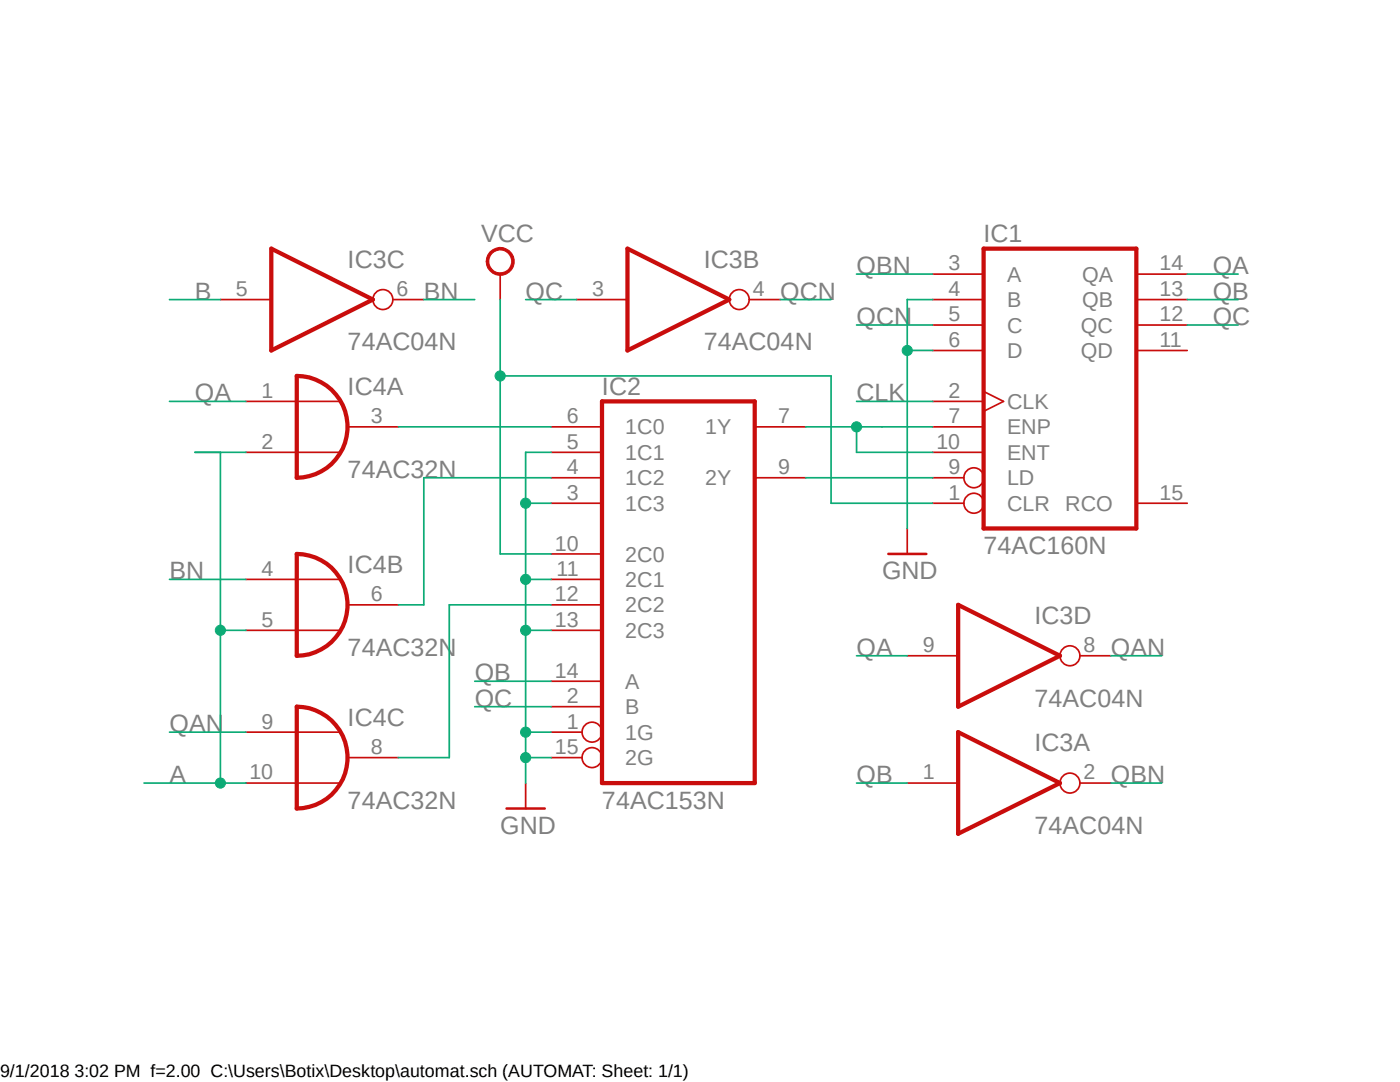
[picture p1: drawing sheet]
<?xml version="1.0" encoding="utf-8"?>
<!DOCTYPE eagle SYSTEM "eagle.dtd">
<eagle version="9.1.0">
<drawing>
<settings>
<setting alwaysvectorfont="no"/>
<setting verticaltext="up"/>
</settings>
<grid distance="0.1" unitdist="inch" unit="inch" style="lines" multiple="1" display="no" altdistance="0.01" altunitdist="inch" altunit="inch"/>
<schematic xreflabel="%F%N/%S.%C%R" xrefpart="/%S.%C%R">
<libraries>
<library name="74xx-eu">
<symbols>
<symbol name="74160">
<wire x1="-7.62" y1="-15.24" x2="7.62" y2="-15.24" width="0.4064" layer="94"/>
<wire x1="7.62" y1="-15.24" x2="7.62" y2="12.7" width="0.4064" layer="94"/>
<wire x1="7.62" y1="12.7" x2="-7.62" y2="12.7" width="0.4064" layer="94"/>
<wire x1="-7.62" y1="12.7" x2="-7.62" y2="-15.24" width="0.4064" layer="94"/>
<text x="-7.62" y="13.335" size="1.778" layer="95">&gt;NAME</text>
<text x="-7.62" y="-17.78" size="1.778" layer="96">&gt;VALUE</text>
<pin name="CLR" x="-12.7" y="-12.7" length="middle" direction="in" function="dot"/>
<pin name="CLK" x="-12.7" y="-2.54" length="middle" direction="in" function="clk"/>
<pin name="A" x="-12.7" y="10.16" length="middle" direction="in"/>
<pin name="B" x="-12.7" y="7.62" length="middle" direction="in"/>
<pin name="C" x="-12.7" y="5.08" length="middle" direction="in"/>
<pin name="D" x="-12.7" y="2.54" length="middle" direction="in"/>
<pin name="ENP" x="-12.7" y="-5.08" length="middle" direction="in"/>
<pin name="LD" x="-12.7" y="-10.16" length="middle" direction="in" function="dot"/>
<pin name="ENT" x="-12.7" y="-7.62" length="middle" direction="in"/>
<pin name="QD" x="12.7" y="2.54" length="middle" direction="out" rot="R180"/>
<pin name="QC" x="12.7" y="5.08" length="middle" direction="out" rot="R180"/>
<pin name="QB" x="12.7" y="7.62" length="middle" direction="out" rot="R180"/>
<pin name="QA" x="12.7" y="10.16" length="middle" direction="out" rot="R180"/>
<pin name="RCO" x="12.7" y="-12.7" length="middle" direction="out" rot="R180"/>
</symbol>
<symbol name="PWRN">
<text x="-0.635" y="-0.635" size="1.778" layer="95">&gt;NAME</text>
<text x="1.905" y="-5.842" size="1.27" layer="95" rot="R90">GND</text>
<text x="1.905" y="2.54" size="1.27" layer="95" rot="R90">VCC</text>
<pin name="GND" x="0" y="-7.62" visible="pad" length="middle" direction="pwr" rot="R90"/>
<pin name="VCC" x="0" y="7.62" visible="pad" length="middle" direction="pwr" rot="R270"/>
</symbol>
<symbol name="74153">
<wire x1="-7.62" y1="-20.32" x2="7.62" y2="-20.32" width="0.4064" layer="94"/>
<wire x1="7.62" y1="-20.32" x2="7.62" y2="17.78" width="0.4064" layer="94"/>
<wire x1="7.62" y1="17.78" x2="-7.62" y2="17.78" width="0.4064" layer="94"/>
<wire x1="-7.62" y1="17.78" x2="-7.62" y2="-20.32" width="0.4064" layer="94"/>
<text x="-7.62" y="18.415" size="1.778" layer="95">&gt;NAME</text>
<text x="-7.62" y="-22.86" size="1.778" layer="96">&gt;VALUE</text>
<pin name="1G" x="-12.7" y="-15.24" length="middle" direction="in" function="dot"/>
<pin name="B" x="-12.7" y="-12.7" length="middle" direction="in"/>
<pin name="1C3" x="-12.7" y="7.62" length="middle" direction="in"/>
<pin name="1C2" x="-12.7" y="10.16" length="middle" direction="in"/>
<pin name="1C1" x="-12.7" y="12.7" length="middle" direction="in"/>
<pin name="1C0" x="-12.7" y="15.24" length="middle" direction="in"/>
<pin name="1Y" x="12.7" y="15.24" length="middle" direction="out" rot="R180"/>
<pin name="2Y" x="12.7" y="10.16" length="middle" direction="out" rot="R180"/>
<pin name="2C0" x="-12.7" y="2.54" length="middle" direction="in"/>
<pin name="2C1" x="-12.7" y="0" length="middle" direction="in"/>
<pin name="2C2" x="-12.7" y="-2.54" length="middle" direction="in"/>
<pin name="2C3" x="-12.7" y="-5.08" length="middle" direction="in"/>
<pin name="A" x="-12.7" y="-10.16" length="middle" direction="in"/>
<pin name="2G" x="-12.7" y="-17.78" length="middle" direction="in" function="dot"/>
</symbol>
<symbol name="7404">
<wire x1="-5.08" y1="5.08" x2="5.08" y2="0" width="0.4064" layer="94"/>
<wire x1="5.08" y1="0" x2="-5.08" y2="-5.08" width="0.4064" layer="94"/>
<wire x1="-5.08" y1="-5.08" x2="-5.08" y2="5.08" width="0.4064" layer="94"/>
<text x="2.54" y="3.175" size="1.778" layer="95">&gt;NAME</text>
<text x="2.54" y="-5.08" size="1.778" layer="96">&gt;VALUE</text>
<pin name="I" x="-10.16" y="0" visible="pad" length="middle" direction="in"/>
<pin name="O" x="10.16" y="0" visible="pad" length="middle" direction="out" function="dot" rot="R180"/>
</symbol>
<symbol name="7432">
<wire x1="-2.54" y1="5.08" x2="-2.54" y2="-5.08" width="0.4064" layer="94" curve="-180"/>
<wire x1="1.778" y1="2.54" x2="-2.54" y2="2.54" width="0.1524" layer="94"/>
<wire x1="1.778" y1="-2.54" x2="-2.54" y2="-2.54" width="0.1524" layer="94"/>
<wire x1="-2.54" y1="5.08" x2="-2.54" y2="-5.08" width="0.4064" layer="94"/>
<text x="2.54" y="3.175" size="1.778" layer="95">&gt;NAME</text>
<text x="2.54" y="-5.08" size="1.778" layer="96">&gt;VALUE</text>
<pin name="I0" x="-7.62" y="2.54" visible="pad" length="middle" direction="in" swaplevel="1"/>
<pin name="I1" x="-7.62" y="-2.54" visible="pad" length="middle" direction="in" swaplevel="1"/>
<pin name="O" x="7.62" y="0" visible="pad" length="middle" direction="out" rot="R180"/>
</symbol>
</symbols>
<devicesets>
<deviceset name="74*160" prefix="IC">
<gates>
<gate name="A" symbol="74160" x="20.32" y="0"/>
<gate name="P" symbol="PWRN" x="-5.08" y="0" addlevel="request"/>
</gates>
<devices>
<device name="N" package="DIL16">
<connects>
<connect gate="A" pin="A" pad="3"/>
<connect gate="A" pin="B" pad="4"/>
<connect gate="A" pin="C" pad="5"/>
<connect gate="A" pin="CLK" pad="2"/>
<connect gate="A" pin="CLR" pad="1"/>
<connect gate="A" pin="D" pad="6"/>
<connect gate="A" pin="ENP" pad="7"/>
<connect gate="A" pin="ENT" pad="10"/>
<connect gate="A" pin="LD" pad="9"/>
<connect gate="A" pin="QA" pad="14"/>
<connect gate="A" pin="QB" pad="13"/>
<connect gate="A" pin="QC" pad="12"/>
<connect gate="A" pin="QD" pad="11"/>
<connect gate="A" pin="RCO" pad="15"/>
<connect gate="P" pin="GND" pad="8"/>
<connect gate="P" pin="VCC" pad="16"/>
</connects>
<package3dinstances>
<package3dinstance package3d_urn="urn:adsk.eagle:package:2009/1"/>
</package3dinstances>
<technologies>
<technology name=""/>
<technology name="AC"/>
<technology name="ACT"/>
<technology name="HC"/>
<technology name="HCT"/>
</technologies>
</device>
<device name="D" package="SO16">
<connects>
<connect gate="A" pin="A" pad="3"/>
<connect gate="A" pin="B" pad="4"/>
<connect gate="A" pin="C" pad="5"/>
<connect gate="A" pin="CLK" pad="2"/>
<connect gate="A" pin="CLR" pad="1"/>
<connect gate="A" pin="D" pad="6"/>
<connect gate="A" pin="ENP" pad="7"/>
<connect gate="A" pin="ENT" pad="10"/>
<connect gate="A" pin="LD" pad="9"/>
<connect gate="A" pin="QA" pad="14"/>
<connect gate="A" pin="QB" pad="13"/>
<connect gate="A" pin="QC" pad="12"/>
<connect gate="A" pin="QD" pad="11"/>
<connect gate="A" pin="RCO" pad="15"/>
<connect gate="P" pin="GND" pad="8"/>
<connect gate="P" pin="VCC" pad="16"/>
</connects>
<package3dinstances>
<package3dinstance package3d_urn="urn:adsk.eagle:package:2010/1"/>
</package3dinstances>
<technologies>
<technology name="AC"/>
<technology name="ACT"/>
<technology name="HC"/>
</technologies>
</device>
</devices>
</deviceset>
<deviceset name="74*153" prefix="IC">
<gates>
<gate name="A" symbol="74153" x="20.32" y="0"/>
<gate name="P" symbol="PWRN" x="-5.08" y="0" addlevel="request"/>
</gates>
<devices>
<device name="N" package="DIL16">
<connects>
<connect gate="A" pin="1C0" pad="6"/>
<connect gate="A" pin="1C1" pad="5"/>
<connect gate="A" pin="1C2" pad="4"/>
<connect gate="A" pin="1C3" pad="3"/>
<connect gate="A" pin="1G" pad="1"/>
<connect gate="A" pin="1Y" pad="7"/>
<connect gate="A" pin="2C0" pad="10"/>
<connect gate="A" pin="2C1" pad="11"/>
<connect gate="A" pin="2C2" pad="12"/>
<connect gate="A" pin="2C3" pad="13"/>
<connect gate="A" pin="2G" pad="15"/>
<connect gate="A" pin="2Y" pad="9"/>
<connect gate="A" pin="A" pad="14"/>
<connect gate="A" pin="B" pad="2"/>
<connect gate="P" pin="GND" pad="8"/>
<connect gate="P" pin="VCC" pad="16"/>
</connects>
<package3dinstances>
<package3dinstance package3d_urn="urn:adsk.eagle:package:2009/1"/>
</package3dinstances>
<technologies>
<technology name="AC"/>
<technology name="ACT"/>
<technology name="HC"/>
<technology name="HCT"/>
<technology name="LS"/>
<technology name="S"/>
</technologies>
</device>
<device name="D" package="SO16">
<connects>
<connect gate="A" pin="1C0" pad="6"/>
<connect gate="A" pin="1C1" pad="5"/>
<connect gate="A" pin="1C2" pad="4"/>
<connect gate="A" pin="1C3" pad="3"/>
<connect gate="A" pin="1G" pad="1"/>
<connect gate="A" pin="1Y" pad="7"/>
<connect gate="A" pin="2C0" pad="10"/>
<connect gate="A" pin="2C1" pad="11"/>
<connect gate="A" pin="2C2" pad="12"/>
<connect gate="A" pin="2C3" pad="13"/>
<connect gate="A" pin="2G" pad="15"/>
<connect gate="A" pin="2Y" pad="9"/>
<connect gate="A" pin="A" pad="14"/>
<connect gate="A" pin="B" pad="2"/>
<connect gate="P" pin="GND" pad="8"/>
<connect gate="P" pin="VCC" pad="16"/>
</connects>
<package3dinstances>
<package3dinstance package3d_urn="urn:adsk.eagle:package:2010/1"/>
</package3dinstances>
<technologies>
<technology name="AC"/>
<technology name="ACT"/>
<technology name="HC"/>
<technology name="HCT"/>
<technology name="LS"/>
<technology name="S"/>
</technologies>
</device>
<device name="FK" package="LCC20">
<connects>
<connect gate="A" pin="1C0" pad="8"/>
<connect gate="A" pin="1C1" pad="7"/>
<connect gate="A" pin="1C2" pad="5"/>
<connect gate="A" pin="1C3" pad="4"/>
<connect gate="A" pin="1G" pad="2"/>
<connect gate="A" pin="1Y" pad="9"/>
<connect gate="A" pin="2C0" pad="13"/>
<connect gate="A" pin="2C1" pad="14"/>
<connect gate="A" pin="2C2" pad="15"/>
<connect gate="A" pin="2C3" pad="17"/>
<connect gate="A" pin="2G" pad="19"/>
<connect gate="A" pin="2Y" pad="12"/>
<connect gate="A" pin="A" pad="18"/>
<connect gate="A" pin="B" pad="3"/>
<connect gate="P" pin="GND" pad="10"/>
<connect gate="P" pin="VCC" pad="20"/>
</connects>
<package3dinstances>
<package3dinstance package3d_urn="urn:adsk.eagle:package:2012/1"/>
</package3dinstances>
<technologies>
<technology name="AC"/>
<technology name="ACT"/>
<technology name="HC"/>
<technology name="HCT"/>
<technology name="LS"/>
<technology name="S"/>
</technologies>
</device>
</devices>
</deviceset>
<deviceset name="74*04" prefix="IC">
<gates>
<gate name="A" symbol="7404" x="17.78" y="0" swaplevel="1"/>
<gate name="B" symbol="7404" x="17.78" y="-12.7" swaplevel="1"/>
<gate name="C" symbol="7404" x="17.78" y="-25.4" swaplevel="1"/>
<gate name="D" symbol="7404" x="45.72" y="0" swaplevel="1"/>
<gate name="E" symbol="7404" x="45.72" y="-12.7" swaplevel="1"/>
<gate name="F" symbol="7404" x="45.72" y="-25.4" swaplevel="1"/>
<gate name="P" symbol="PWRN" x="-5.08" y="-10.16" addlevel="request"/>
</gates>
<devices>
<device name="N" package="DIL14">
<connects>
<connect gate="A" pin="I" pad="1"/>
<connect gate="A" pin="O" pad="2"/>
<connect gate="B" pin="I" pad="3"/>
<connect gate="B" pin="O" pad="4"/>
<connect gate="C" pin="I" pad="5"/>
<connect gate="C" pin="O" pad="6"/>
<connect gate="D" pin="I" pad="9"/>
<connect gate="D" pin="O" pad="8"/>
<connect gate="E" pin="I" pad="11"/>
<connect gate="E" pin="O" pad="10"/>
<connect gate="F" pin="I" pad="13"/>
<connect gate="F" pin="O" pad="12"/>
<connect gate="P" pin="GND" pad="7"/>
<connect gate="P" pin="VCC" pad="14"/>
</connects>
<package3dinstances>
<package3dinstance package3d_urn="urn:adsk.eagle:package:2008/1"/>
</package3dinstances>
<technologies>
<technology name=""/>
<technology name="AC"/>
<technology name="ACT"/>
<technology name="ALS"/>
<technology name="AS"/>
<technology name="HC"/>
<technology name="HCT"/>
<technology name="LS"/>
<technology name="S"/>
</technologies>
</device>
<device name="D" package="SO14">
<connects>
<connect gate="A" pin="I" pad="1"/>
<connect gate="A" pin="O" pad="2"/>
<connect gate="B" pin="I" pad="3"/>
<connect gate="B" pin="O" pad="4"/>
<connect gate="C" pin="I" pad="5"/>
<connect gate="C" pin="O" pad="6"/>
<connect gate="D" pin="I" pad="9"/>
<connect gate="D" pin="O" pad="8"/>
<connect gate="E" pin="I" pad="11"/>
<connect gate="E" pin="O" pad="10"/>
<connect gate="F" pin="I" pad="13"/>
<connect gate="F" pin="O" pad="12"/>
<connect gate="P" pin="GND" pad="7"/>
<connect gate="P" pin="VCC" pad="14"/>
</connects>
<package3dinstances>
<package3dinstance package3d_urn="urn:adsk.eagle:package:2007/1"/>
</package3dinstances>
<technologies>
<technology name=""/>
<technology name="AC"/>
<technology name="ACT"/>
<technology name="ALS"/>
<technology name="AS"/>
<technology name="HC"/>
<technology name="HCT"/>
<technology name="LS"/>
<technology name="S"/>
</technologies>
</device>
<device name="FK" package="LCC20">
<connects>
<connect gate="A" pin="I" pad="2"/>
<connect gate="A" pin="O" pad="3"/>
<connect gate="B" pin="I" pad="4"/>
<connect gate="B" pin="O" pad="6"/>
<connect gate="C" pin="I" pad="8"/>
<connect gate="C" pin="O" pad="9"/>
<connect gate="D" pin="I" pad="13"/>
<connect gate="D" pin="O" pad="12"/>
<connect gate="E" pin="I" pad="16"/>
<connect gate="E" pin="O" pad="14"/>
<connect gate="F" pin="I" pad="19"/>
<connect gate="F" pin="O" pad="18"/>
<connect gate="P" pin="GND" pad="10"/>
<connect gate="P" pin="VCC" pad="20"/>
</connects>
<package3dinstances>
<package3dinstance package3d_urn="urn:adsk.eagle:package:2012/1"/>
</package3dinstances>
<technologies>
<technology name=""/>
<technology name="AC"/>
<technology name="ACT"/>
<technology name="HC"/>
<technology name="HCT"/>
<technology name="LS"/>
<technology name="S"/>
</technologies>
</device>
</devices>
</deviceset>
<deviceset name="74*32" prefix="IC">
<gates>
<gate name="A" symbol="7432" x="15.24" y="5.08" swaplevel="1"/>
<gate name="B" symbol="7432" x="15.24" y="-10.16" swaplevel="1"/>
<gate name="C" symbol="7432" x="38.1" y="5.08" swaplevel="1"/>
<gate name="D" symbol="7432" x="38.1" y="-10.16" swaplevel="1"/>
<gate name="P" symbol="PWRN" x="-5.08" y="0" addlevel="request"/>
</gates>
<devices>
<device name="N" package="DIL14">
<connects>
<connect gate="A" pin="I0" pad="1"/>
<connect gate="A" pin="I1" pad="2"/>
<connect gate="A" pin="O" pad="3"/>
<connect gate="B" pin="I0" pad="4"/>
<connect gate="B" pin="I1" pad="5"/>
<connect gate="B" pin="O" pad="6"/>
<connect gate="C" pin="I0" pad="9"/>
<connect gate="C" pin="I1" pad="10"/>
<connect gate="C" pin="O" pad="8"/>
<connect gate="D" pin="I0" pad="12"/>
<connect gate="D" pin="I1" pad="13"/>
<connect gate="D" pin="O" pad="11"/>
<connect gate="P" pin="GND" pad="7"/>
<connect gate="P" pin="VCC" pad="14"/>
</connects>
<package3dinstances>
<package3dinstance package3d_urn="urn:adsk.eagle:package:2008/1"/>
</package3dinstances>
<technologies>
<technology name=""/>
<technology name="AC"/>
<technology name="ACT"/>
<technology name="HC"/>
<technology name="HCT"/>
<technology name="LS"/>
<technology name="S"/>
</technologies>
</device>
<device name="D" package="SO14">
<connects>
<connect gate="A" pin="I0" pad="1"/>
<connect gate="A" pin="I1" pad="2"/>
<connect gate="A" pin="O" pad="3"/>
<connect gate="B" pin="I0" pad="4"/>
<connect gate="B" pin="I1" pad="5"/>
<connect gate="B" pin="O" pad="6"/>
<connect gate="C" pin="I0" pad="9"/>
<connect gate="C" pin="I1" pad="10"/>
<connect gate="C" pin="O" pad="8"/>
<connect gate="D" pin="I0" pad="12"/>
<connect gate="D" pin="I1" pad="13"/>
<connect gate="D" pin="O" pad="11"/>
<connect gate="P" pin="GND" pad="7"/>
<connect gate="P" pin="VCC" pad="14"/>
</connects>
<package3dinstances>
<package3dinstance package3d_urn="urn:adsk.eagle:package:2007/1"/>
</package3dinstances>
<technologies>
<technology name=""/>
<technology name="AC"/>
<technology name="ACT"/>
<technology name="HC"/>
<technology name="HCT"/>
<technology name="LS"/>
<technology name="S"/>
</technologies>
</device>
<device name="FK" package="LCC20">
<connects>
<connect gate="A" pin="I0" pad="2"/>
<connect gate="A" pin="I1" pad="3"/>
<connect gate="A" pin="O" pad="4"/>
<connect gate="B" pin="I0" pad="6"/>
<connect gate="B" pin="I1" pad="8"/>
<connect gate="B" pin="O" pad="9"/>
<connect gate="C" pin="I0" pad="13"/>
<connect gate="C" pin="I1" pad="14"/>
<connect gate="C" pin="O" pad="12"/>
<connect gate="D" pin="I0" pad="18"/>
<connect gate="D" pin="I1" pad="19"/>
<connect gate="D" pin="O" pad="16"/>
<connect gate="P" pin="GND" pad="10"/>
<connect gate="P" pin="VCC" pad="20"/>
</connects>
<package3dinstances>
<package3dinstance package3d_urn="urn:adsk.eagle:package:2012/1"/>
</package3dinstances>
<technologies>
<technology name=""/>
<technology name="AC"/>
<technology name="ACT"/>
<technology name="HC"/>
<technology name="HCT"/>
<technology name="LS"/>
<technology name="S"/>
</technologies>
</device>
</devices>
</deviceset>
</devicesets>
</library>
<library name="supply2">
<symbols>
<symbol name="VCC">
<circle x="0" y="1.27" radius="1.27" width="0.254" layer="94"/>
<text x="-1.905" y="3.175" size="1.778" layer="96">&gt;VALUE</text>
<pin name="VCC" x="0" y="-2.54" visible="off" length="short" direction="sup" rot="R90"/>
</symbol>
</symbols>
<devicesets>
<deviceset name="VCC" prefix="SUPPLY">
<gates>
<gate name="G$1" symbol="VCC" x="0" y="0"/>
</gates>
<devices>
<device name="">
<technologies>
<technology name=""/>
</technologies>
</device>
</devices>
</deviceset>
</devicesets>
</library>
<library name="supply1">
<symbols>
<symbol name="GND">
<wire x1="-1.905" y1="0" x2="1.905" y2="0" width="0.254" layer="94"/>
<text x="-2.54" y="-2.54" size="1.778" layer="96">&gt;VALUE</text>
<pin name="GND" x="0" y="2.54" visible="off" length="short" direction="sup" rot="R270"/>
</symbol>
</symbols>
<devicesets>
<deviceset name="GND" prefix="GND">
<gates>
<gate name="1" symbol="GND" x="0" y="0"/>
</gates>
<devices>
<device name="">
<technologies>
<technology name=""/>
</technologies>
</device>
</devices>
</deviceset>
</devicesets>
</library>
</libraries>
<attributes>
</attributes>
<variantdefs>
</variantdefs>
<classes>
<class number="0" name="default" width="0" drill="0">
</class>
</classes>
<modules>
<module name="AUTOMAT" prefix="" dx="30.48" dy="20.32">
<ports>
<port name="QB" side="top" coord="-7.62" direction="io"/>
<port name="QC" side="bottom" coord="-5.08" direction="io"/>
<port name="QA" side="top" coord="-10.16" direction="io"/>
</ports>
<variantdefs>
</variantdefs>
<parts>
<part name="IC1" library="74xx-eu" deviceset="74*160" device="N" package3d_urn="urn:adsk.eagle:package:2009/1" technology="AC"/>
<part name="IC2" library="74xx-eu" deviceset="74*153" device="N" package3d_urn="urn:adsk.eagle:package:2009/1" technology="AC"/>
<part name="IC3" library="74xx-eu" deviceset="74*04" device="N" package3d_urn="urn:adsk.eagle:package:2008/1" technology="AC"/>
<part name="IC4" library="74xx-eu" deviceset="74*32" device="N" package3d_urn="urn:adsk.eagle:package:2008/1" technology="AC"/>
<part name="GND1" library="supply1" deviceset="GND" device=""/>
<part name="SUPPLY2" library="supply2" deviceset="VCC" device=""/>
<part name="GND2" library="supply1" deviceset="GND" device=""/>
</parts>
<sheets>
<sheet>
<plain>
</plain>
<instances>
<instance part="IC1" gate="A" x="96.52" y="60.96"/>
<instance part="IC2" gate="A" x="58.42" y="40.64"/>
<instance part="IC3" gate="A" x="91.44" y="20.32"/>
<instance part="IC3" gate="B" x="58.42" y="68.58"/>
<instance part="IC3" gate="C" x="22.86" y="68.58"/>
<instance part="IC4" gate="A" x="22.86" y="55.88"/>
<instance part="IC4" gate="B" x="22.86" y="38.1"/>
<instance part="IC4" gate="C" x="22.86" y="22.86"/>
<instance part="GND1" gate="1" x="43.18" y="17.78"/>
<instance part="SUPPLY2" gate="G$1" x="40.64" y="71.12"/>
<instance part="GND2" gate="1" x="81.28" y="43.18"/>
<instance part="IC3" gate="D" x="91.44" y="33.02"/>
</instances>
<busses>
</busses>
<nets>
<net name="N$1" class="0">
<segment>
<pinref part="IC2" gate="A" pin="1Y"/>
<pinref part="IC1" gate="A" pin="ENP"/>
<wire x1="71.12" y1="55.88" x2="76.2" y2="55.88" width="0.1524" layer="91"/>
<wire x1="76.2" y1="55.88" x2="78.74" y2="55.88" width="0.1524" layer="91"/>
<wire x1="78.74" y1="55.88" x2="83.82" y2="55.88" width="0.1524" layer="91"/>
<pinref part="IC1" gate="A" pin="ENT"/>
<wire x1="83.82" y1="53.34" x2="76.2" y2="53.34" width="0.1524" layer="91"/>
<wire x1="76.2" y1="53.34" x2="76.2" y2="55.88" width="0.1524" layer="91"/>
<junction x="76.2" y="55.88"/>
</segment>
</net>
<net name="N$3" class="0">
<segment>
<pinref part="IC2" gate="A" pin="2Y"/>
<pinref part="IC1" gate="A" pin="LD"/>
<wire x1="71.12" y1="50.8" x2="83.82" y2="50.8" width="0.1524" layer="91"/>
</segment>
</net>
<net name="QBN" class="0">
<segment>
<pinref part="IC3" gate="A" pin="O"/>
<wire x1="106.68" y1="20.32" x2="101.6" y2="20.32" width="0.1524" layer="91"/>
<label x="101.6" y="20.32" size="1.778" layer="95"/>
</segment>
<segment>
<pinref part="IC1" gate="A" pin="A"/>
<wire x1="83.82" y1="71.12" x2="76.2" y2="71.12" width="0.1524" layer="91"/>
<label x="76.2" y="71.12" size="1.778" layer="95"/>
</segment>
</net>
<net name="QCN" class="0">
<segment>
<pinref part="IC3" gate="B" pin="O"/>
<wire x1="73.66" y1="68.58" x2="68.58" y2="68.58" width="0.1524" layer="91"/>
<label x="68.58" y="68.58" size="1.778" layer="95"/>
</segment>
<segment>
<pinref part="IC1" gate="A" pin="C"/>
<wire x1="83.82" y1="66.04" x2="76.2" y2="66.04" width="0.1524" layer="91"/>
<label x="76.2" y="66.04" size="1.778" layer="95"/>
</segment>
</net>
<net name="QB" class="0">
<segment>
<pinref part="IC1" gate="A" pin="QB"/>
<wire x1="114.3" y1="68.58" x2="109.22" y2="68.58" width="0.1524" layer="91"/>
<label x="111.76" y="68.58" size="1.778" layer="95"/>
</segment>
<segment>
<pinref part="IC3" gate="A" pin="I"/>
<wire x1="76.2" y1="20.32" x2="81.28" y2="20.32" width="0.1524" layer="91"/>
<label x="76.2" y="20.32" size="1.778" layer="95"/>
</segment>
<segment>
<pinref part="IC2" gate="A" pin="A"/>
<wire x1="38.1" y1="30.48" x2="45.72" y2="30.48" width="0.1524" layer="91"/>
<label x="38.1" y="30.48" size="1.778" layer="95"/>
</segment>
</net>
<net name="QC" class="0">
<segment>
<pinref part="IC1" gate="A" pin="QC"/>
<wire x1="114.3" y1="66.04" x2="109.22" y2="66.04" width="0.1524" layer="91"/>
<label x="111.76" y="66.04" size="1.778" layer="95"/>
</segment>
<segment>
<pinref part="IC3" gate="B" pin="I"/>
<wire x1="43.18" y1="68.58" x2="48.26" y2="68.58" width="0.1524" layer="91"/>
<label x="43.18" y="68.58" size="1.778" layer="95"/>
</segment>
<segment>
<pinref part="IC2" gate="A" pin="B"/>
<wire x1="45.72" y1="27.94" x2="38.1" y2="27.94" width="0.1524" layer="91"/>
<label x="38.1" y="27.94" size="1.778" layer="95"/>
</segment>
</net>
<net name="QA" class="0">
<segment>
<pinref part="IC1" gate="A" pin="QA"/>
<wire x1="114.3" y1="71.12" x2="109.22" y2="71.12" width="0.1524" layer="91"/>
<label x="111.76" y="71.12" size="1.778" layer="95"/>
</segment>
<segment>
<pinref part="IC4" gate="A" pin="I0"/>
<wire x1="15.24" y1="58.42" x2="7.62" y2="58.42" width="0.1524" layer="91"/>
<label x="10.16" y="58.42" size="1.778" layer="95"/>
</segment>
<segment>
<pinref part="IC3" gate="D" pin="I"/>
<wire x1="76.2" y1="33.02" x2="81.28" y2="33.02" width="0.1524" layer="91"/>
<label x="76.2" y="33.02" size="1.778" layer="95"/>
</segment>
</net>
<net name="GND" class="0">
<segment>
<pinref part="IC2" gate="A" pin="2G"/>
<wire x1="45.72" y1="22.86" x2="43.18" y2="22.86" width="0.1524" layer="91"/>
<pinref part="GND1" gate="1" pin="GND"/>
<wire x1="43.18" y1="22.86" x2="43.18" y2="20.32" width="0.1524" layer="91"/>
<pinref part="IC2" gate="A" pin="1G"/>
<wire x1="45.72" y1="25.4" x2="43.18" y2="25.4" width="0.1524" layer="91"/>
<wire x1="43.18" y1="25.4" x2="43.18" y2="22.86" width="0.1524" layer="91"/>
<junction x="43.18" y="22.86"/>
<pinref part="IC2" gate="A" pin="1C1"/>
<wire x1="45.72" y1="53.34" x2="43.18" y2="53.34" width="0.1524" layer="91"/>
<wire x1="43.18" y1="53.34" x2="43.18" y2="48.26" width="0.1524" layer="91"/>
<junction x="43.18" y="25.4"/>
<pinref part="IC2" gate="A" pin="1C3"/>
<wire x1="43.18" y1="48.26" x2="43.18" y2="40.64" width="0.1524" layer="91"/>
<wire x1="43.18" y1="40.64" x2="43.18" y2="35.56" width="0.1524" layer="91"/>
<wire x1="43.18" y1="35.56" x2="43.18" y2="25.4" width="0.1524" layer="91"/>
<wire x1="45.72" y1="48.26" x2="43.18" y2="48.26" width="0.1524" layer="91"/>
<junction x="43.18" y="48.26"/>
<pinref part="IC2" gate="A" pin="2C1"/>
<wire x1="45.72" y1="40.64" x2="43.18" y2="40.64" width="0.1524" layer="91"/>
<junction x="43.18" y="40.64"/>
<pinref part="IC2" gate="A" pin="2C3"/>
<wire x1="45.72" y1="35.56" x2="43.18" y2="35.56" width="0.1524" layer="91"/>
<junction x="43.18" y="35.56"/>
</segment>
<segment>
<pinref part="GND2" gate="1" pin="GND"/>
<pinref part="IC1" gate="A" pin="D"/>
<wire x1="81.28" y1="68.58" x2="81.28" y2="63.5" width="0.1524" layer="91"/>
<wire x1="81.28" y1="63.5" x2="81.28" y2="45.72" width="0.1524" layer="91"/>
<wire x1="83.82" y1="63.5" x2="81.28" y2="63.5" width="0.1524" layer="91"/>
<junction x="81.28" y="63.5"/>
<pinref part="IC1" gate="A" pin="B"/>
<wire x1="83.82" y1="68.58" x2="81.28" y2="68.58" width="0.1524" layer="91"/>
</segment>
</net>
<net name="B" class="0">
<segment>
<pinref part="IC3" gate="C" pin="I"/>
<wire x1="7.62" y1="68.58" x2="12.7" y2="68.58" width="0.1524" layer="91"/>
<label x="10.16" y="68.58" size="1.778" layer="95"/>
</segment>
</net>
<net name="BN" class="0">
<segment>
<pinref part="IC3" gate="C" pin="O"/>
<wire x1="33.02" y1="68.58" x2="38.1" y2="68.58" width="0.1524" layer="91"/>
<label x="33.02" y="68.58" size="1.778" layer="95"/>
</segment>
<segment>
<pinref part="IC4" gate="B" pin="I0"/>
<wire x1="15.24" y1="40.64" x2="7.62" y2="40.64" width="0.1524" layer="91"/>
<label x="7.62" y="40.64" size="1.778" layer="95"/>
</segment>
</net>
<net name="VCC" class="0">
<segment>
<pinref part="SUPPLY2" gate="G$1" pin="VCC"/>
<wire x1="40.64" y1="68.58" x2="40.64" y2="60.96" width="0.1524" layer="91"/>
<pinref part="IC2" gate="A" pin="2C0"/>
<wire x1="45.72" y1="43.18" x2="40.64" y2="43.18" width="0.1524" layer="91"/>
<wire x1="40.64" y1="43.18" x2="40.64" y2="60.96" width="0.1524" layer="91"/>
<pinref part="IC1" gate="A" pin="CLR"/>
<wire x1="73.66" y1="48.26" x2="83.82" y2="48.26" width="0.1524" layer="91"/>
<wire x1="73.66" y1="48.26" x2="73.66" y2="60.96" width="0.1524" layer="91"/>
<wire x1="73.66" y1="60.96" x2="40.64" y2="60.96" width="0.1524" layer="91"/>
<junction x="40.64" y="60.96"/>
</segment>
</net>
<net name="CLK" class="0">
<segment>
<pinref part="IC1" gate="A" pin="CLK"/>
<wire x1="83.82" y1="58.42" x2="76.2" y2="58.42" width="0.1524" layer="91"/>
<label x="76.2" y="58.42" size="1.778" layer="95"/>
</segment>
</net>
<net name="A" class="0">
<segment>
<pinref part="IC4" gate="C" pin="I1"/>
<wire x1="15.24" y1="20.32" x2="12.7" y2="20.32" width="0.1524" layer="91"/>
<pinref part="IC4" gate="B" pin="I1"/>
<wire x1="12.7" y1="20.32" x2="5.08" y2="20.32" width="0.1524" layer="91"/>
<wire x1="15.24" y1="35.56" x2="12.7" y2="35.56" width="0.1524" layer="91"/>
<wire x1="12.7" y1="35.56" x2="12.7" y2="20.32" width="0.1524" layer="91"/>
<junction x="12.7" y="20.32"/>
<pinref part="IC4" gate="A" pin="I1"/>
<wire x1="15.24" y1="53.34" x2="10.16" y2="53.34" width="0.1524" layer="91"/>
<wire x1="10.16" y1="53.34" x2="12.7" y2="53.34" width="0.1524" layer="91"/>
<wire x1="12.7" y1="53.34" x2="12.7" y2="35.56" width="0.1524" layer="91"/>
<junction x="12.7" y="35.56"/>
<label x="7.62" y="20.32" size="1.778" layer="95"/>
</segment>
</net>
<net name="N$8" class="0">
<segment>
<pinref part="IC4" gate="A" pin="O"/>
<pinref part="IC2" gate="A" pin="1C0"/>
<wire x1="30.48" y1="55.88" x2="45.72" y2="55.88" width="0.1524" layer="91"/>
</segment>
</net>
<net name="QAN" class="0">
<segment>
<pinref part="IC3" gate="D" pin="O"/>
<wire x1="101.6" y1="33.02" x2="106.68" y2="33.02" width="0.1524" layer="91"/>
<label x="101.6" y="33.02" size="1.778" layer="95"/>
</segment>
<segment>
<pinref part="IC4" gate="C" pin="I0"/>
<wire x1="15.24" y1="25.4" x2="7.62" y2="25.4" width="0.1524" layer="91"/>
<label x="7.62" y="25.4" size="1.778" layer="95"/>
</segment>
</net>
<net name="N$2" class="0">
<segment>
<pinref part="IC4" gate="B" pin="O"/>
<wire x1="30.48" y1="38.1" x2="33.02" y2="38.1" width="0.1524" layer="91"/>
<wire x1="33.02" y1="38.1" x2="33.02" y2="50.8" width="0.1524" layer="91"/>
<pinref part="IC2" gate="A" pin="1C2"/>
<wire x1="33.02" y1="50.8" x2="45.72" y2="50.8" width="0.1524" layer="91"/>
</segment>
</net>
<net name="N$4" class="0">
<segment>
<pinref part="IC4" gate="C" pin="O"/>
<wire x1="30.48" y1="22.86" x2="35.56" y2="22.86" width="0.1524" layer="91"/>
<pinref part="IC2" gate="A" pin="2C2"/>
<wire x1="35.56" y1="22.86" x2="35.56" y2="38.1" width="0.1524" layer="91"/>
<wire x1="35.56" y1="38.1" x2="45.72" y2="38.1" width="0.1524" layer="91"/>
</segment>
</net>
</nets>
</sheet>
</sheets>
</module>
</modules>
<parts>
</parts>
<sheets>
<sheet>
<plain>
</plain>
<instances>
</instances>
<busses>
</busses>
<nets>
</nets>
</sheet>
</sheets>
</schematic>
</drawing>
<compatibility>
<note version="8.2" severity="warning">
Since Version 8.2, EAGLE supports online libraries. The ids
of those online libraries will not be understood (or retained)
with this version.
</note>
<note version="8.3" severity="warning">
Since Version 8.3, EAGLE supports URNs for individual library
assets (packages, symbols, and devices). The URNs of those assets
will not be understood (or retained) with this version.
</note>
<note version="8.3" severity="warning">
Since Version 8.3, EAGLE supports the association of 3D packages
with devices in libraries, schematics, and board files. Those 3D
packages will not be understood (or retained) with this version.
</note>
</compatibility>
</eagle>
